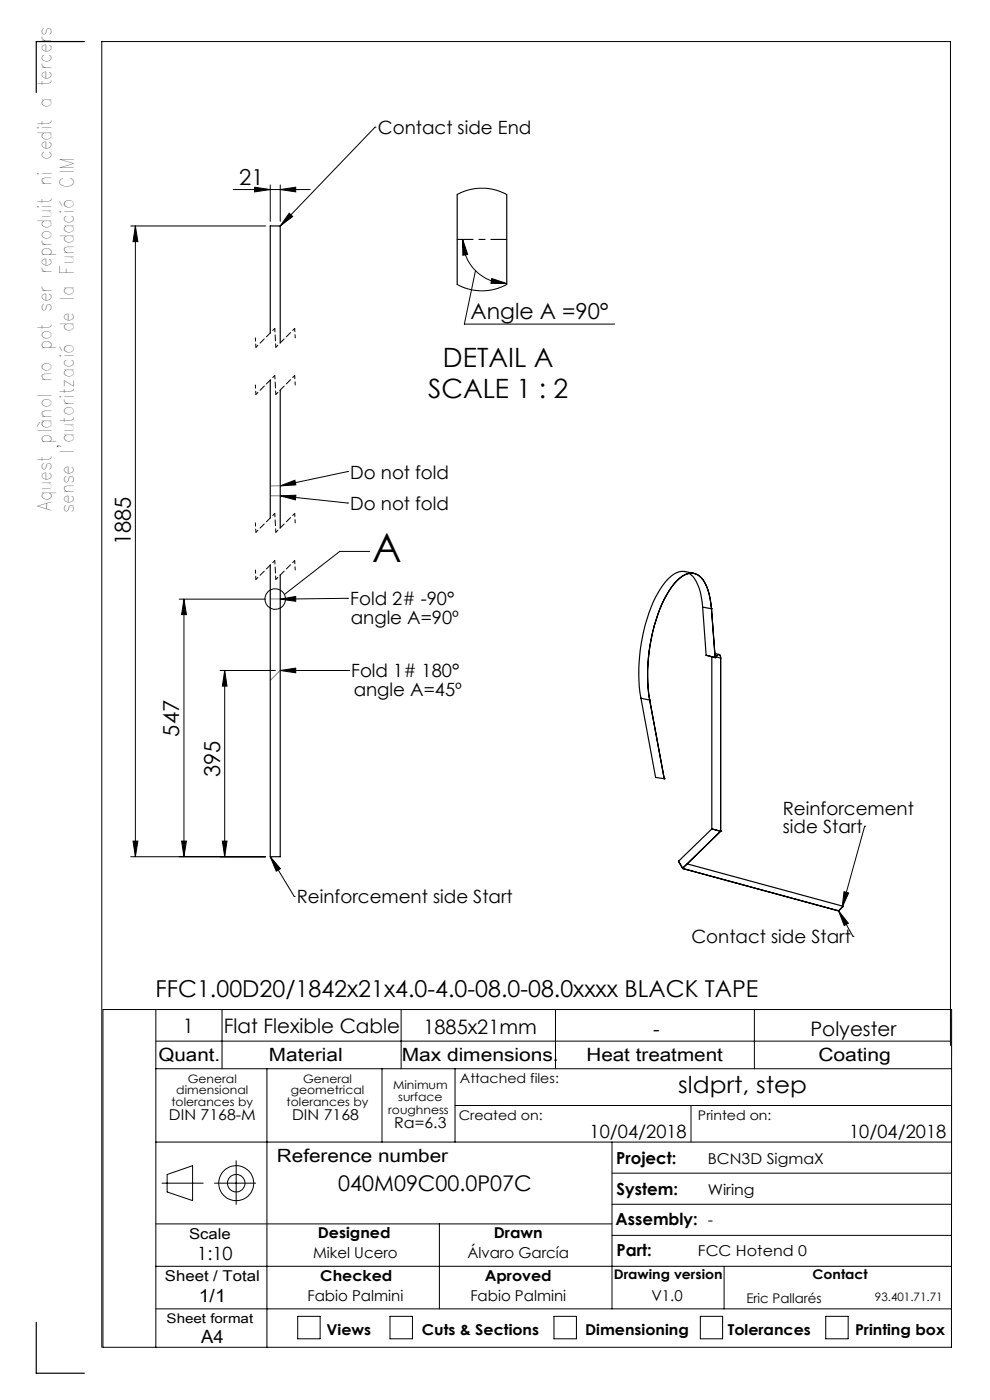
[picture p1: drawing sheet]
<svg xmlns="http://www.w3.org/2000/svg" width="210mm" height="297mm" viewBox="0 0 210 297" stroke-linecap="round" stroke-linejoin="round" font-family="sans-serif">
<g fill="none" stroke="#000" stroke-width=".21">
<path d="M54 39.7l3.3 .5-3.3 .5zM57.3 39.2v7.8M59.4 39.2v7.8M79.6 27h.1M79.6 27l-20.2 20.9M27.7 47.9h28.6M28.7 47.9v133.8M28.7 47.9l.5 3.4h-1zM49.5 40.2h16.3M59.4 40.2l3.3-.5v1zM61.3 45.2l.8 .7-2.7 2zM97 41.3l2.2-1 2.3-.4 2.8 .2 1.6 .4 1.6 .8"/>
<path d="M98.1 50.8l1.1 3.2-1 .1zM98.1 50.8a9.3 9.3 0 0 0 9.4 9.3M100.9 57.4l-2.4 11.4h31.9M104.3 59.1l3.2 1h-3.4zM97 60.4l2.2 .9 2.4 .4 3-.2 1.6-.5 1.3-.6M59.4 105.2l14.3 1.5M59.4 105.2l3.4-.1-.1 .9zM59.4 103.1l3.1-1.2 .3 1zM73.7 106.7h.1M73.7 100h.1M73.7 100l-14.3 3.1M78.4 117h-6.3l-11.8 9.1"/>
<path d="M38 127.1h18.3M39 127.1v54.6M39 127.1l.5 3.3h-1zM59.4 127.1l3.3-.6v1.1zM73.7 126.9h.1M73.7 126.9l-14.3 .2M46.7 142.2h11.7M47.7 142.2v39.5M47.7 142.2l.5 3.4h-1zM59.4 142.2h14.5M59.4 142.2l3.3-.5v1zM73.9 142.2h.1"/>
<path d="M28.2 178.4h1l-.5 3.3zM38.5 178.4h1l-.5 3.3zM47.2 178.4h1l-.5 3.3zM183.4 175.3h.1M183.4 175.3l-4.8 17.2M27.7 181.7h28.6M57.3 181.7l5.1 8.5M57.3 181.7l2.2 2.6-.9 .5zM62.4 190.2h.1M177.9 193.2l3 5.4M177.9 193.2l2.1 2.7-.9 .5zM179 189.2l1 .2-1.4 3.1z"/>
<path d="M180.9 198.6h.1M21.8 214.2h180.1l-.1 71.6h-180zM33.1 214.2v71.6M47.1 214.2v12.5M85.1 214.2v12.5M117.8 214.2v12.5M160 214.2v12.5M33.1 226.7h168.8M33.1 220.9h168.7M56.6 226.7v59.1M81 226.7v15.6M96.5 226.7v15.6"/>
<path d="M96.5 234.5h105.4M146.6 234.5v7.8M201.6 221.8v-213h-180v277M33.1 242.3h168.8M33.1 259.6h96.7M34.4 251h8.7M35.5 249.2l5.4-1.9v7.4l-5.4-1.8zM45.5 251h8.7M50.1 246.2v9.3M93.2 259.6v18.1M129.8 242.3v35.4M129.8 255.5h72.1"/>
<path d="M129.8 248.9h72.1M33.1 268.6h168.7M63.1 279.3h4.8v4.7h-4.8zM82.7 279.3h4.8v4.7h-4.8zM117.5 279.3h4.8v4.7h-4.8zM129.8 262.1h72.1M148.6 279.3h4.7v4.7h-4.7zM153.6 268.6v9.1M175.2 279.3h4.7v4.7h-4.7zM201.8 277.7h-168.7"/>
<circle cx="58.4" cy="127.1" r="2.18"/>
<circle cx="50.1" cy="251" r="1.87"/>
<circle cx="50.1" cy="251" r="3.7"/>
</g>
<path d="M54.3 73.7l-.1-2M62.6 71.7l-.1-2M54.3 83.7l-.1-2M62.6 81.7l-.1-2M54.3 112.9l-.1-2M62.6 110.9l-.1-2M54.3 122.9l-.1-2M62.6 120.9l-.1-2" fill="none" stroke="#000" stroke-width=".21" stroke-dasharray="1.3 .6" stroke-dashoffset=".6"/>
<path d="M58.3 79.7l-4 4M58.3 69.7l-4 4M62.5 79.7l-4 4M62.5 69.7l-4 4M58.3 118.9l-4 4M58.3 108.9l-4 4M62.5 118.9l-4 4M62.5 108.9l-4 4" fill="none" stroke="#000" stroke-width=".21" stroke-dasharray="1.3 .6" stroke-dashoffset=".7"/>
<path d="M58.5 73.7l-.2-4M58.5 83.7l-.2-4M58.5 112.9l-.2-4M58.5 122.9l-.2-4" fill="none" stroke="#000" stroke-width=".21" stroke-dasharray="1.3 .6" stroke-dashoffset=".5"/>
<path d="M107.5 50.8h-10.5" fill="none" stroke="#808080" stroke-width=".21" stroke-dasharray="15.2 1.3 1.3 1.3" stroke-dashoffset="11.9"/>
<path d="M59.4 103l-2.1 .1M59.4 105.2h-2.1M59.4 127.1h-2.1M59.4 142.2l-2.1 2.1" fill="none" stroke="#808080" stroke-width=".21" stroke-dasharray="15.2 1.3 1.3 1.3"/>
<path d="M97 50.8h10.5" fill="none" stroke="#000" stroke-width=".21" stroke-dasharray="15.2 1.3 1.3 1.3" stroke-dashoffset="11.9"/>
<g fill="none" stroke="#000" stroke-width=".25">
<path d="M17.9 8.8h-10.2v10.8M97 41.3v19.1M107.5 41.3v19.1M57.3 70.6v-22.7h2.1v24.8M57.3 80.6v29.3M59.4 82.8v29.2M57.3 119.9v61.8h2.1v-59.7M145.3 121.3a4.4 4.4 0 0 0-4.1 2.1 31.2 31.2 0 0 0-5.6 17.1l-.1 4 .5 3.6M145.3 121.2l1.9 .4M146.2 121.6a7.3 7.3 0 0 1 2.6 5.1l.2 2.1M149 128.8l1.9 .3M149 128.8l.8 10.2"/>
<path d="M149.8 139l1.9 .5M150.9 129.1a11.3 11.3 0 0 0-2.1-6.5 3.1 3.1 0 0 0-4.6 .1 19.3 19.3 0 0 0-5.1 8.9 37.9 37.9 0 0 0-1.3 16.9M150.9 129.1a11.4 11.4 0 0 0-2.1-6.4 2.99 2.99 0 0 0-4.6 0 20.8 20.8 0 0 0-5.5 10.2 37 37 0 0 0-.9 15.6M150.9 129.1h.1M150.9 129.1l.8 10.4M151 139.3v36.5M151.6 138.6l.9 .2M151.7 139l.4 .1M151.7 139.5h.1M151.7 139.4v.1M152.1 139.1a.43 .43 0 0 1 .5-.2 .43 .43 0 0 1 .3 .5v37M152.1 139.1a.42 .42 0 0 1 .5-.2 .42 .42 0 0 1 .3 .5v.2l-1-.3"/>
<path d="M152.1 139.1l-.4 .4M136 148.1l1.8 .4M136 148.1l3.1 16.8 1.8 .3M137.8 148.5l3.1 16.7M137.8 148.5h.1M140.9 165.2h.1M151 175.8v.1M151 175.8l1.9 .6M151 175.9l-7.1 6.8M151 175.9l1.9 .5M152.9 176.4h.1M152.9 176.3v.1"/>
<path d="M152.9 176.4l-8.1 7.8M143.9 182.7l.9 1.6M143.9 182.7l.9 1.5M144.8 184.2l.1 .1M144.8 184.2h.1M144.9 184.3h.1M144.9 184.3l33 8.9M145.8 183.3l33.1 9M178.9 192.3l-1 .9M7.7 280.5v10.8h10.2"/>
</g>
<g fill="#000">
<path d="M59.4 40.2l3.3-.5v1zM54 39.7l3.3 .5-3.3 .5z"/>
<path d="M98.1 50.8l1.1 3.2-1 .1zM104.3 59.1l3.2 1h-3.4z"/>
<path d="M47.2 178.4h1l-.5 3.3zM47.7 142.2l.5 3.4h-1zM28.2 178.4h1l-.5 3.3zM28.7 47.9l.5 3.4h-1zM38.5 178.4h1l-.5 3.3zM39 127.1l.5 3.3h-1z"/>
<path d="M57.3 181.7l2.2 2.6-.9 .5zM61.3 45.2l.8 .7-2.7 2zM59.4 127.1l3.3-.6v1.1zM59.4 142.2l3.3-.5v1zM59.4 105.2l3.4-.1-.1 .9zM59.4 103.1l3.1-1.2 .3 1zM177.9 193.2l2.1 2.7-.9 .5zM179 189.2l1 .2-1.4 3.1z"/>
</g>
<text font-size="8.5" x="78.9" y="119.3">A</text>
<g font-size="5.6">
<text x="94" y="77.8">DETAIL A</text>
<text x="90.8" y="84.4">SCALE 1 : 2</text>
</g>
<g font-size="4.9">
<text x="33" y="211.4">FFC1.00D20/1842x21x4.0-4.0-08.0-08.0xxxx BLACK TAPE</text>
<text x="143.9" y="231.9">sldprt, step</text>
</g>
<g font-size="4.7">
<text x="50.8" y="39.2">21</text>
<text x="99.8" y="67.7">Angle A =90°</text>
<text x="27.7" y="115.7" transform="rotate(-90 27.7 115.7)">1885</text>
<text x="38" y="156.3" transform="rotate(-90 38 156.3)">547</text>
<text x="46.7" y="164.8" transform="rotate(-90 46.7 164.8)">395</text>
</g>
<text font-size="4.6" x="71.7" y="252.7">040M09C00.0P07C</text>
<g font-size="4.2">
<text x="38.8" y="219.1">1</text>
<text x="47.5" y="219.2">Flat Flexible Cable</text>
<text x="89.8" y="219.5">1885x21mm</text>
<text x="138.5" y="219.7">-</text>
<text x="171.9" y="219.7">Polyester</text>
</g>
<g font-size="4">
<text x="10.9" y="108.4" transform="rotate(-90 10.9 108.4)">Aquest plànol no pot ser reproduit ni cedit a tercers</text>
<text x="15.6" y="108.9" transform="rotate(-90 15.6 108.9)">sense l'autorització de la Fundació CIM</text>
</g>
<g font-size="3.9">
<text x="80.2" y="28.5">Contact side End</text>
<text x="74.3" y="101.5">Do not fold</text>
<text x="74.3" y="108.2">Do not fold</text>
<text x="74.3" y="128.4">Fold 2# -90°</text>
<text x="74.4" y="132.3">angle A=90º</text>
<text x="74.5" y="143.7">Fold 1# 180°</text>
<text x="75" y="147.6">angle A=45º</text>
<text x="166.1" y="172.9">Reinforcement</text>
<text x="166.1" y="176.8">side Start</text>
<text x="63" y="191.6">Reinforcement side Start</text>
<text x="146.7" y="200">Contact side Start</text>
<text x="33.6" y="225.1">Quant.</text>
<text x="57.1" y="225.1">Material</text>
<text x="85.2" y="225.1">Max dimensions.</text>
<text x="124.4" y="225.1">Heat treatment</text>
<text x="173.6" y="225.1">Coating</text>
<text x="125.1" y="241.3">10/04/2018</text>
<text x="180.1" y="241.3">10/04/2018</text>
<text x="58.8" y="246.6">Reference number</text>
<text x="41.8" y="267.3">1:10</text>
<text x="42.2" y="276.1">1/1</text>
<text x="42.7" y="284.9">A4</text>
</g>
<g font-size="3.5">
<text x="130.7" y="246.9">Project:</text>
<text x="130.8" y="253.5">System:</text>
<text x="130.5" y="259.8">Assembly: -</text>
<text x="130.8" y="266.4">Part:</text>
</g>
<g font-size="3.2">
<text x="35.8" y="237.6">DIN 7168-M</text>
<text x="62" y="237.6">DIN 7168</text>
<text x="83.6" y="239.3">Ra=6.3</text>
<text x="150.1" y="246.9">BCN3D SigmaX</text>
<text x="150.1" y="253.5">Wiring</text>
<text x="40.1" y="262.9">Scale</text>
<text x="67.4" y="262.5">Designed</text>
<text x="104.7" y="262.5">Drawn</text>
<text x="66.4" y="266.9">Mikel Ucero</text>
<text x="99.1" y="266.9">Álvaro García</text>
<text x="148.1" y="266.4">FCC Hotend 0</text>
<text x="35" y="271.7">Sheet / Total</text>
<text x="67.9" y="271.7">Checked</text>
<text x="102.8" y="271.7">Aproved</text>
<text x="65.2" y="276.1">Fabio Palmini</text>
<text x="99.8" y="276.1">Fabio Palmini</text>
<text x="138.2" y="276.1">V1.0</text>
<text x="69.2" y="283.1">Views</text>
<text x="89.5" y="283.1">Cuts &amp; Sections</text>
<text x="124.1" y="283.1">Dimensioning</text>
<text x="154.4" y="283.2">Tolerances</text>
<text x="181.4" y="283.2">Printing box</text>
</g>
<g font-size="2.8">
<text x="97.6" y="229.7">Attached files:</text>
<text x="97.3" y="237.7">Created on:</text>
<text x="148.1" y="237.7">Printed on:</text>
<text x="130.2" y="271.4">Drawing version</text>
<text x="172.3" y="271.4">Contact</text>
<text x="35.3" y="280.7">Sheet format</text>
<text x="158.4" y="276.4">Eric Pallarés</text>
</g>
<g font-size="2.5">
<text x="37.4" y="232.1">dimensional</text>
<text x="39.8" y="229.7">General</text>
<text x="61.7" y="232.1">geometrical</text>
<text x="64.3" y="229.7">General</text>
<text x="83.4" y="231">Minimum</text>
<text x="84.5" y="233.5">surface</text>
<text x="36.4" y="234.6">tolerances by</text>
<text x="60.8" y="234.6">tolerances by</text>
<text x="82.4" y="236.2">roughness</text>
<text x="185.6" y="276.1">93.401.71.71</text>
</g>
</svg>
